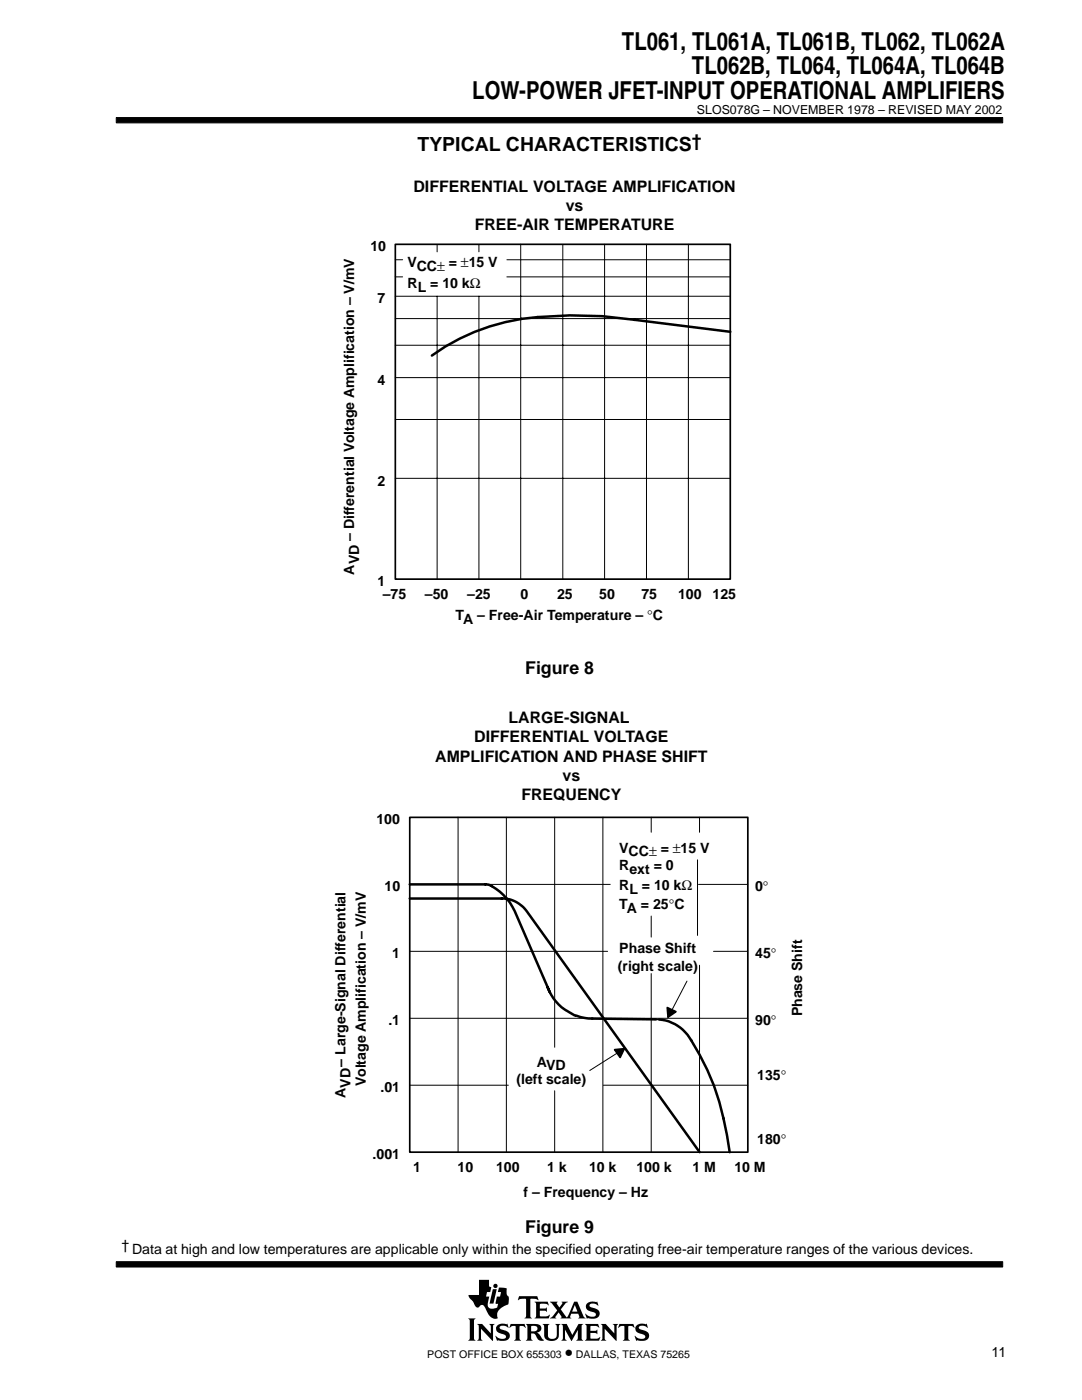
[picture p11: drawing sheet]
<svg xmlns="http://www.w3.org/2000/svg" width="216mm" height="279mm" viewBox="0 0 216 279" stroke-linecap="round" stroke-linejoin="round" font-family="sans-serif">
<g fill="#000" stroke="#000" stroke-width=".2">
<path d="M23.2 23.5h176.9v1h-176.9z" fill-rule="evenodd"/>
<path d="M23.2 251.8h176.9v1.1h-176.9z" fill-rule="evenodd"/>
</g>
<g fill="#000">
<path d="M98.3 257.3h.8l-.6 2.9h-.8z"/>
<path d="M93.4 263.1h1.5l-.3 .4v3.7l.3 .4h-1.5l.3-.4v-3.7z" fill-rule="evenodd"/>
<path d="M95.2 264.2h1l1.7 1.9v-1.5l-.3-.4h1.1l-.3 .4v3l-2.4-2.4v2l.3 .4h-1.1l.3-.6v-2.3z" fill-rule="evenodd"/>
<path d="M95.6 255.4h2v1.3l.4 .2-.2 1h-.6l-.2 .9h.6l-.3 1.2 .1 .7a.9 .9 0 0 0 1.2 .4l.6-.1 .2-.8-.5-.1 .2-1.3h.7l.2-.9h-.7l.3-1 1.5 .2v1.1l.2 .4 .2 .2v.7a.81 .81 0 0 1-.6 1 2.73 2.73 0 0 0-1.7 1.7l.1 .9h-.1a1.81 1.81 0 0 1-2.1-1.5l-.3-.6a.7 .7 0 0 0-.6-.6 .7 .7 0 0 0-.7 .5 1.12 1.12 0 0 1-1.1-1l-.7-.8-.2-.7h2.1z" fill-rule="evenodd"/>
<path d="M99.2 264.6a1.71 1.71 0 0 1 1.7-.4l.2 .1 .1-.1 .3 .8-.6-.3-.8-.1a.41 .41 0 0 0-.4 .5 .41 .41 0 0 0 .5 .3 1.29 1.29 0 0 1 1.5 1.4 1.08 1.08 0 0 1-1.2 .8l-1.1-.1-.2 .1-.4-1 .8 .5 .5 .1 .6-.1 .3-.2a.72 .72 0 0 0-.9-.7 .99 .99 0 0 1-1-.5 .99 .99 0 0 1 .1-1.1z" fill-rule="evenodd"/>
<path d="M101.9 264.2h2.8l.2 .8-.7-.4h-.4l-.1 .2v2.4l.3 .4h-1.4l.3-.4v-2.4l-.1-.2h-.5l-.7 .4z" fill-rule="evenodd"/>
<path d="M103.6 258.7h3.6l.2 .8-.4-.3-1.2 .1v3.5l.3 .3h-1.4l.2-.2 .1-.3v-3.2l-.1-.2h-.8l-.7 .3z" fill-rule="evenodd"/>
<path d="M104.9 264.2h1.9a.9 .9 0 0 1 1 .4 .9 .9 0 0 1 0 1.1l-.7 .2 .5 .4 .9 1.2a1.2 1.2 0 0 1-1.6-1l-.3-.3-.6-.1v1l.3 .5h-1.4l.3-.6v-2.3z" fill-rule="evenodd"/>
<path d="M106.7 259.8h2.6l.1 .7-.5-.3-1.2 .1v.8h1.1l.3-.2v.9l-.4-.2h-1v1l.2 .1h1.2l.5-.3h.1l-.2 .7h-2.8l.3-.5v-2.3z" fill-rule="evenodd"/>
<path d="M108.3 264.2h1.3l-.3 .4v2a.65 .65 0 0 0 .7 .6h.6l.4-.4 .1-2.1-.3-.5h1l-.3 .4v1.8a1.54 1.54 0 0 1-2.4 1l-.5-.7v-2.1z" fill-rule="evenodd"/>
<path d="M112 264.2h1.1l1.1 2.2 1.2-2.2h1l-.3 .4v2.6l.3 .4h-1.4l.3-.4v-1.8l-1.3 2.2-1.3-2.2v1.7l.4 .5h-1.1l.3-.6v-2.3z" fill-rule="evenodd"/>
<path d="M109.7 259.8h1.6l-.2 .3 .5 .8 .6-.8-.1-.3h1.2l-.4 .3-1 1.2 1.2 1.6 1.5-3.1h.6l1.2 2.9 .4 .4-1.4-.1a.22 .22 0 0 0 .2-.1 .22 .22 0 0 0 0-.3l-.2-.4h-1.4l-.2 .7 .2 .2h-2.2l.2-.3-.5-.9-.7 .9 .2 .3h-1.3l.6-.4 .9-1.2z" fill-rule="evenodd"/>
<path d="M117.1 260.2a2.08 2.08 0 0 1 1.9-.3l.2-.2 .1 .9a1.22 1.22 0 0 0-1.7-.1 .82 .82 0 0 0 .9 .6 1.06 1.06 0 0 1 1.2 1.1 1.06 1.06 0 0 1-1.2 1l-1.2-.1-.2 .1-.3-1 .8 .5 .8 .1a.46 .46 0 0 0 .5-.5 .46 .46 0 0 0-.5-.4l-.2-.1a1.11 1.11 0 0 1-1.2-1.5z" fill-rule="evenodd"/>
<path d="M116.7 264.2h2.6l.2 .8-.6-.4-1.1 .1v.9h1.1l.3-.2v.9l-.4-.3h-1v1.1l1.3 .1 .7-.4-.3 .8h-2.8l.3-.4v-2.6z" fill-rule="evenodd"/>
<path d="M119.9 264.2h1l1.7 1.9v-1.5l-.3-.4h1l-.3 .4v3l-2.3-2.4v2l.3 .4h-1.1l.3-.4v-2.6z" fill-rule="evenodd"/>
<path d="M123.6 264.2h2.8l.2 .8-.6-.4h-.5l-.1 .2v2.4l.3 .4h-1.4l.3-.4v-2.4l-.1-.2h-.5l-.7 .4z" fill-rule="evenodd"/>
<path d="M127 264.6a1.74 1.74 0 0 1 1.6-.4l.3 .1 .1-.1 .3 .8h-.1a1.2 1.2 0 0 0-1.7-.1 1.47 1.47 0 0 0 1.3 .7 1.03 1.03 0 0 1 .7 1.2 1.03 1.03 0 0 1-1.2 .8l-1.1-.1-.2 .1-.4-1 .9 .5 .9 .1a.45 .45 0 0 0 .4-.6 .45 .45 0 0 0-.6-.3l-.2-.1a1.11 1.11 0 0 1-1.2-1.4z" fill-rule="evenodd"/>
<circle cx="98.9" cy="256.6" r=".43"/>
</g>
<g fill="#fff">
<path d="M114.7 260.4l.5 1.4h-1z"/>
<path d="M106 264.7l.6-.1a.56 .56 0 0 1 .6 .5 .56 .56 0 0 1-.6 .6h-.6z" fill-rule="evenodd"/>
</g>
<path d="M145.7 66.2l-19.1-2.4a75 75 0 0 0-25.7 .5 40.6 40.6 0 0 0-14.7 6.7M81.8 179.3h18.3a6 6 0 0 1 5 2.5l34.5 48.1M81.8 176.5l15.7 .1a10.7 10.7 0 0 1 5.2 5.2l7 16.2M109.3 197a10 10 0 0 0 5.4 5.7M115 202.7a8.5 8.5 0 0 0 3.2 .6M118.1 203.3l12.8 .1M131.5 203.5a8.1 8.1 0 0 1 6.4 4.1 49 49 0 0 1 7.2 18.9l.5 3.4" fill="none" stroke="#000" stroke-width=".5"/>
<circle cx="126.6" cy="63.8" r=".25" fill="#000" stroke-dasharray="2.7 1"/>
<path d="M78.9 48.8h66.8v66.8h-66.8zM81.8 163.1h67.4v66.8h-67.4z" fill="none" stroke="#000" stroke-width=".34"/>
<g fill="none" stroke="#000" stroke-width=".2">
<path d="M78.9 59.1h66.8M78.9 55.3h1.4M78.9 51.8h1.4M87.2 48.8v1.5M87.2 59.1v56.5M95.6 48.8v1.5M95.6 59.1v56.5M101.1 55.3h44.6M101.1 51.8h44.6M103.9 48.8v66.8M112.3 48.8v66.8M120.6 48.8v66.8"/>
<path d="M129 48.8v66.8M137.4 48.8v66.8M78.9 75.4h66.8M78.9 68.9h66.8M78.9 63.6h66.8M78.9 95.5h66.8M78.9 83.7h66.8M81.8 176.5h40M91.4 163.1v66.8M101 163.1v66.8M110.7 163.1v45.9M120.3 163.1v66.8"/>
<path d="M129.9 163.1v3M139.2 171.6v15.1M139.4 176.5h9.8M139.6 163.1v3M81.8 189.9h39.4M129.9 182.8v4.2M129.9 194.3v35.6M137.1 195.8l-3.8 7.3M139.6 192.6v37.3M142.4 189.9h6.7M81.8 216.6h19.6M81.8 203.2h67.4"/>
<path d="M110.7 217.7v12.2M120.4 216.6h28.8M124.7 209.2l-7 4.4"/>
</g>
<path d="M130.9 203.4l.6 .1" fill="none" stroke="#000" stroke-width=".3"/>
<g fill="#000" stroke="#000" stroke-width=".34">
<path d="M122.6 209.5l2-.2-.9 1.7z" fill-rule="evenodd"/>
<path d="M133.1 201.1l1.8 .8-1.6 1.1zM133.7 202a.05 .05 0 0 1 .1 0 .05 .05 0 0 1-.1 0z" fill-rule="evenodd"/>
</g>
<g font-size="4.9">
<text x="124.1" y="9.9">TL061, TL061A, TL061B, TL062, TL062A</text>
<text x="138.1" y="14.8">TL062B, TL064, TL064A, TL064B</text>
<text x="94.2" y="19.8">LOW-POWER JFET-INPUT OPERATIONAL AMPLIFIERS</text>
</g>
<text font-size="3.9" x="83.3" y="30.2">TYPICAL CHARACTERISTICS</text>
<g font-size="3.5">
<text x="138" y="29.2">†</text>
<text x="104.8" y="134.6">Figure 8</text>
<text x="104.8" y="246">Figure 9</text>
<text x="112.7" y="271">•</text>
</g>
<g font-size="3.2">
<text x="82.5" y="38.2">DIFFERENTIAL VOLTAGE AMPLIFICATION</text>
<text x="94.7" y="46">FREE-AIR TEMPERATURE</text>
<text x="112.9" y="42.1">vs</text>
<text x="94.6" y="148.1">DIFFERENTIAL VOLTAGE</text>
<text x="101.5" y="144.2">LARGE-SIGNAL</text>
<text x="86.8" y="152">AMPLIFICATION AND PHASE SHIFT</text>
<text x="112.3" y="155.9">vs</text>
<text x="104" y="159.7">FREQUENCY</text>
</g>
<g font-size="2.8">
<text x="73.9" y="50.1">10</text>
<text x="81.3" y="53.3">VCC± = ±15 V</text>
<text x="81.3" y="57.5">RL = 10 kΩ</text>
<text x="75.3" y="60.5">7</text>
<text x="75.3" y="76.8">4</text>
<text x="75.3" y="97.1">2</text>
<text x="70.6" y="108" transform="rotate(-90 70.6 108)">– Differential Voltage Amplification – V/mV</text>
<text x="71.7" y="112.6" transform="rotate(-90 71.7 112.6)">VD</text>
<text x="70.7" y="114.7" transform="rotate(-90 70.7 114.7)">A</text>
<text x="75.3" y="116.9">1</text>
<text x="76.4" y="119.6">–75</text>
<text x="84.8" y="119.6">–50</text>
<text x="93.2" y="119.6">–25</text>
<text x="103.8" y="119.6">0</text>
<text x="111.2" y="119.6">25</text>
<text x="119.6" y="119.6">50</text>
<text x="128" y="119.6">75</text>
<text x="135.3" y="119.6">100</text>
<text x="142.2" y="119.6">125</text>
<text x="90.9" y="123.8">TA – Free-Air Temperature – °C</text>
<text x="75.1" y="164.4">100</text>
<text x="123.6" y="170.2">VCC± = ±15 V</text>
<text x="123.6" y="173.7">Rext = 0</text>
<text x="76.7" y="177.8">10</text>
<text x="123.6" y="177.7">RL = 10 kΩ</text>
<text x="150.7" y="177.8">0°</text>
<text x="123.6" y="181.4">TA = 25°C</text>
<text x="78.3" y="191.1">1</text>
<text x="123.6" y="190.2">Phase Shift</text>
<text x="150.7" y="191.1">45°</text>
<text x="123.3" y="193.7">(right scale)</text>
<text x="160.1" y="202.9" transform="rotate(-90 160.1 202.9)">Phase Shift</text>
<text x="77.5" y="204.5">.1</text>
<text x="150.7" y="204.5">90°</text>
<text x="68.9" y="212.9" transform="rotate(-90 68.9 212.9)">– Large-Signal Differential</text>
<text x="107.1" y="212.9">AVD</text>
<text x="151.1" y="215.5">135°</text>
<text x="69" y="219.1" transform="rotate(-90 69 219.1)">A</text>
<text x="70" y="217.1" transform="rotate(-90 70 217.1)">VD</text>
<text x="73" y="216.6" transform="rotate(-90 73 216.6)">Voltage Amplification – V/mV</text>
<text x="75.9" y="217.9">.01</text>
<text x="103.1" y="216.4">(left scale)</text>
<text x="74.3" y="231.2">.001</text>
<text x="82.5" y="234">1</text>
<text x="91.3" y="234">10</text>
<text x="99" y="234">100</text>
<text x="109.2" y="234">1 k</text>
<text x="117.6" y="234">10 k</text>
<text x="127" y="234">100 k</text>
<text x="138.2" y="234">1 M</text>
<text x="146.5" y="234">10 M</text>
<text x="151.1" y="228.3">180°</text>
<text x="104.5" y="238.8">f – Frequency – Hz</text>
<text x="24.2" y="249.5">† Data at high and low temperatures are applicable only within the specified operating free-air temperature ranges of the various devices.</text>
<text x="197.9" y="270.8">11</text>
</g>
<text font-size="2.5" x="139.1" y="22.7">SLOS078G – NOVEMBER 1978 – REVISED MAY 2002</text>
<g font-size="2.1">
<text x="85.3" y="271">POST OFFICE BOX 655303</text>
<text x="114.9" y="271">DALLAS, TEXAS 75265</text>
</g>
</svg>
